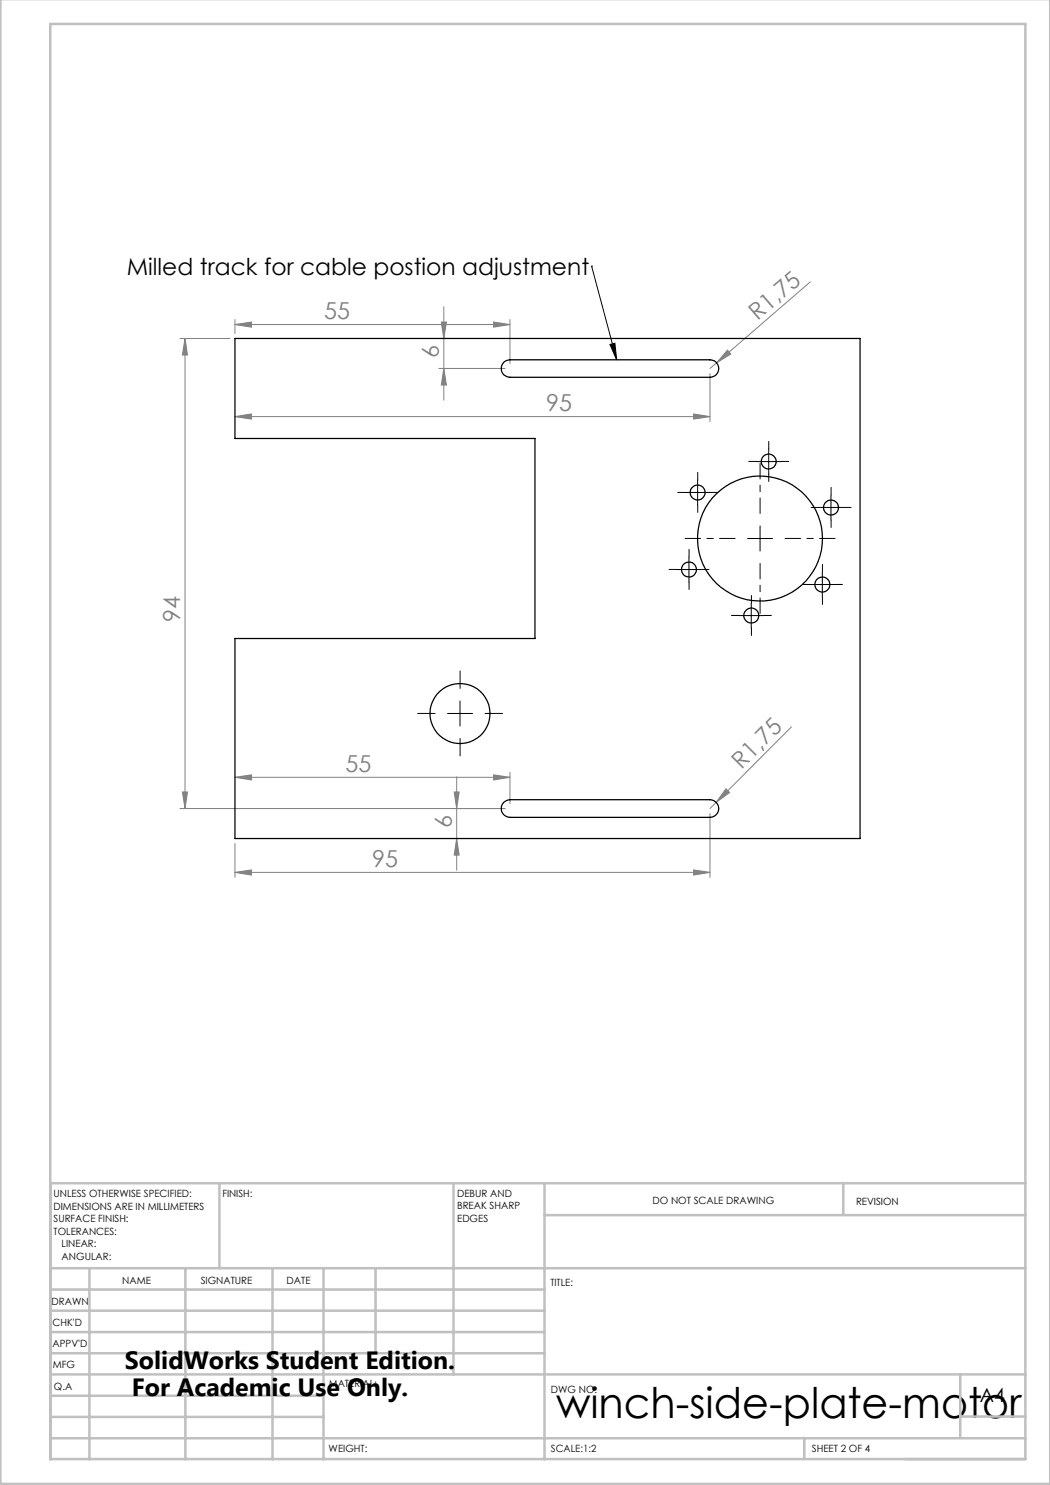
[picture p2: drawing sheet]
<svg xmlns="http://www.w3.org/2000/svg" width="210mm" height="297mm" viewBox="0 0 210 297" stroke-linecap="round" stroke-linejoin="round" font-family="sans-serif">
<g fill="none" stroke="#000" stroke-width=".2">
<path d="M118.3 53.2h.1M118.3 53.2l5 18.8M122 68.9l1-.3 .3 3.4zM137 98.5h5M139.5 96v5M151.2 92.3h5M153.7 89.8v5M166.2 99v5M135.3 113.9h5M137.8 111.4v5M149.5 107.7h5M152 105.2v5"/>
<path d="M162 116.9h5M163.7 101.5h5M164.5 114.4v5M147.8 123.1h5M150.2 120.6v5M89.5 142.7h5M92 140.2v5"/>
</g>
<g fill="none" stroke="#808080" stroke-width=".2">
<path d="M162.1 56.4l-18.8 16.2M36 67.7h10M37 67.7v94M37 67.7l.5 3.3h-1zM47 64.9l3.3-.5v1zM47 63.9v2.8M47 64.9h55M87.8 73.7h13.2M88.3 64.4h1l-.5 3.3zM88.8 61.3v18.7M88.8 73.7l.5 3.3h-1zM98.7 64.4l3.3 .5-3.3 .5z"/>
<path d="M102 63.9v8.8M142 74.7v9.6M143.3 72.6l-1.3 1.1M145.5 70l.7 .8-2.9 1.8zM47 83.3l3.3-.5v1zM47 83.3h95M138.7 82.8l3.3 .5-3.3 .5zM36.5 158.4h1l-.5 3.3zM47 155.5l3.3-.5v1zM47 155.5h55M90.8 158.4h1l-.5 3.3zM91.3 155.4v18.7"/>
<path d="M98.7 155l3.3 .5-3.3 .5zM102 154.5v6.2M145.2 157.8l.7 .7-2.7 2zM158.3 145.4l-16.3 16.3M36 161.7h65M47 174.5l3.3-.5v1zM47 168.7v6.8M47 174.5h95M91.3 167.7l.5 3.3h-1zM138.7 174l3.3 .5-3.3 .5zM142 162.7v12.8"/>
</g>
<g fill="none" stroke="#000" stroke-width=".2" stroke-dasharray="15.2 1.3 1.3 1.3">
<path d="M137 98.5h-1.5M139.5 96v-1.5M142 98.5h1.5M151.3 92.3h-1.5M153.8 89.8v-1.5M153.8 94.8v1.5M156.3 92.3h1.5M166.2 99v-1.5M135.3 113.9h-1.5M137.8 111.4v-1.5M137.8 116.4v1.5M139.5 101v1.5"/>
<path d="M140.3 113.9h1.5M162 116.9h-1.5M163.7 101.5h-1.5M164.5 114.4v-1.5M164.5 119.4v1.5M166.2 104v1.5M167 116.9h1.5M168.7 101.5h1.5M92 137.7v-3.5M147.8 123.1h-1.5M150.3 120.6v-1.5M150.3 125.6v1.5"/>
<path d="M152.8 123.1h1.5M87 142.7h-3.5M92 147.7v3.5M97 142.7h3.5"/>
</g>
<path d="M147 107.7h-10M152 102.7v-10M152 112.7v10M157 107.7h10" fill="none" stroke="#000" stroke-width=".2" stroke-dasharray="15.2 1.3 1.3 1.3" stroke-dashoffset="12.1"/>
<g fill="none" stroke="#c0c0c0" stroke-width=".5">
<path d="M.1 -.1v296.9h209.9v-296.9M10.1 4.8h195v287h-195zM43.9 236.6v17M90.7 236.6v38.3M108.9 236.6v55.3M168.7 236.6v6.3M205.1 236.6h-195v55.3M10.1 253.6h195M10.1 257.9h98.8M17.9 253.6v38.3M37.1 253.6v38.3M54.5 253.6v38.3"/>
<path d="M64.7 253.6v38.3M75.1 253.6v17M108.9 243h96.2M10.1 270.6h98.8M10.1 266.4h98.8M10.1 262.1h98.8M10.1 279.1h54.6M10.1 274.9h195M192.1 274.8v12.7M10.1 287.7h195M10.1 283.4h54.6M160.9 287.5v4.3"/>
<path d="M192.1 283.3h13"/>
</g>
<path d="M122 68.9l1-.3 .3 3.4z" fill="#000"/>
<g fill="#808080">
<path d="M145.5 70l.7 .8-2.9 1.8z"/>
<path d="M145.2 157.8l.7 .7-2.7 2z"/>
<path d="M47 83.3l3.3-.5v1zM138.7 82.8l3.3 .5-3.3 .5z"/>
<path d="M98.7 155l3.3 .5-3.3 .5zM47 155.5l3.3-.5v1zM138.7 174l3.3 .5-3.3 .5zM47 174.5l3.3-.5v1z"/>
<path d="M98.7 64.4l3.3 .5-3.3 .5zM47 64.9l3.3-.5v1z"/>
<path d="M88.8 73.7l.5 3.3h-1zM88.3 64.4h1l-.5 3.3zM36.5 158.4h1l-.5 3.3zM37 67.7l.5 3.3h-1z"/>
<path d="M90.8 158.4h1l-.5 3.3zM91.3 167.7l.5 3.3h-1z"/>
</g>
<g fill="none" stroke="#000" stroke-width=".25">
<path d="M47 67.7h125v100h-125v-40h60v-40h-60zM100.8 72.5l.3-.3 .9-.2h40a1.75 1.75 0 0 1 1.8 1.7 1.75 1.75 0 0 1-1.8 1.8h-40a1.76 1.76 0 0 1-1.6-1.1 1.76 1.76 0 0 1 .4-1.9zM100.8 160.5l.7-.5 .5-.1h40a1.76 1.76 0 0 1 1.8 1.8 1.76 1.76 0 0 1-1.8 1.8h-40a1.76 1.76 0 0 1-1.6-1.1 1.76 1.76 0 0 1 .4-1.9z"/>
<circle cx="139.5" cy="98.5" r="1.5"/>
<circle cx="153.7" cy="92.3" r="1.49"/>
<circle cx="137.8" cy="113.9" r="1.5"/>
<circle cx="152" cy="107.7" r="12.5"/>
<circle cx="164.5" cy="116.9" r="1.5"/>
<circle cx="166.2" cy="101.5" r="1.5"/>
<circle cx="150.3" cy="123.1" r="1.5"/>
<circle cx="92" cy="142.7" r="6"/>
</g>
<text font-size="8.5" x="111.2" y="283.5">winch-side-plate-motor</text>
<g font-size="5">
<text x="25" y="273.7">SolidWorks Student Edition.</text>
<text x="26.4" y="279.2">For Academic Use Only.</text>
</g>
<text font-size="4.7" x="25.4" y="54.9">Milled track for cable postion adjustment</text>
<g font-size="4.7" fill="#808080">
<text x="64.9" y="63.9">55</text>
<text x="151.5" y="64.2" transform="rotate(-41 151.5 64.2)">R1,75</text>
<text x="87.8" y="71.7" transform="rotate(-90 87.8 71.7)">6</text>
<text x="109.2" y="82.3">95</text>
<text x="36" y="124.4" transform="rotate(-90 36 124.4)">94</text>
<text x="69.1" y="154.4">55</text>
<text x="148.3" y="154" transform="rotate(-45 148.3 154)">R1,75</text>
<text x="90.3" y="165.6" transform="rotate(-90 90.3 165.6)">6</text>
<text x="74.4" y="173.5">95</text>
</g>
<text font-size="3.9" x="196" y="280.4">A4</text>
<g font-size="2">
<text x="10.7" y="239.5">UNLESS OTHERWISE SPECIFIED:</text>
<text x="44.5" y="239.5">FINISH:</text>
<text x="91.4" y="239.4">DEBUR AND</text>
<text x="10.7" y="242">DIMENSIONS ARE IN MILLIMETERS</text>
<text x="10.7" y="244.5">SURFACE FINISH:</text>
<text x="91.4" y="241.9">BREAK SHARP</text>
<text x="91.4" y="244.4">EDGES</text>
<text x="130.5" y="240.8">DO NOT SCALE DRAWING</text>
<text x="171.2" y="241">REVISION</text>
<text x="10.7" y="247">TOLERANCES:</text>
<text x="12.3" y="249.5">LINEAR:</text>
<text x="12.3" y="252">ANGULAR:</text>
<text x="24.4" y="256.9">NAME</text>
<text x="40.1" y="256.8">SIGNATURE</text>
<text x="57.3" y="256.8">DATE</text>
<text x="110.1" y="257.1">TITLE:</text>
<text x="10.3" y="260.9">DRAWN</text>
<text x="10.5" y="269.3">APPV'D</text>
<text x="10.5" y="265.2">CHK'D</text>
<text x="10.6" y="273.6">MFG</text>
<text x="10.8" y="278">Q.A</text>
<text x="65.8" y="277.4">MATERIAL:</text>
<text x="110.2" y="278.5">DWG NO.</text>
<text x="65.7" y="290.4">WEIGHT:</text>
<text x="110.2" y="290.5">SCALE:1:2</text>
<text x="162.4" y="290.4">SHEET 2 OF 4</text>
</g>
</svg>
